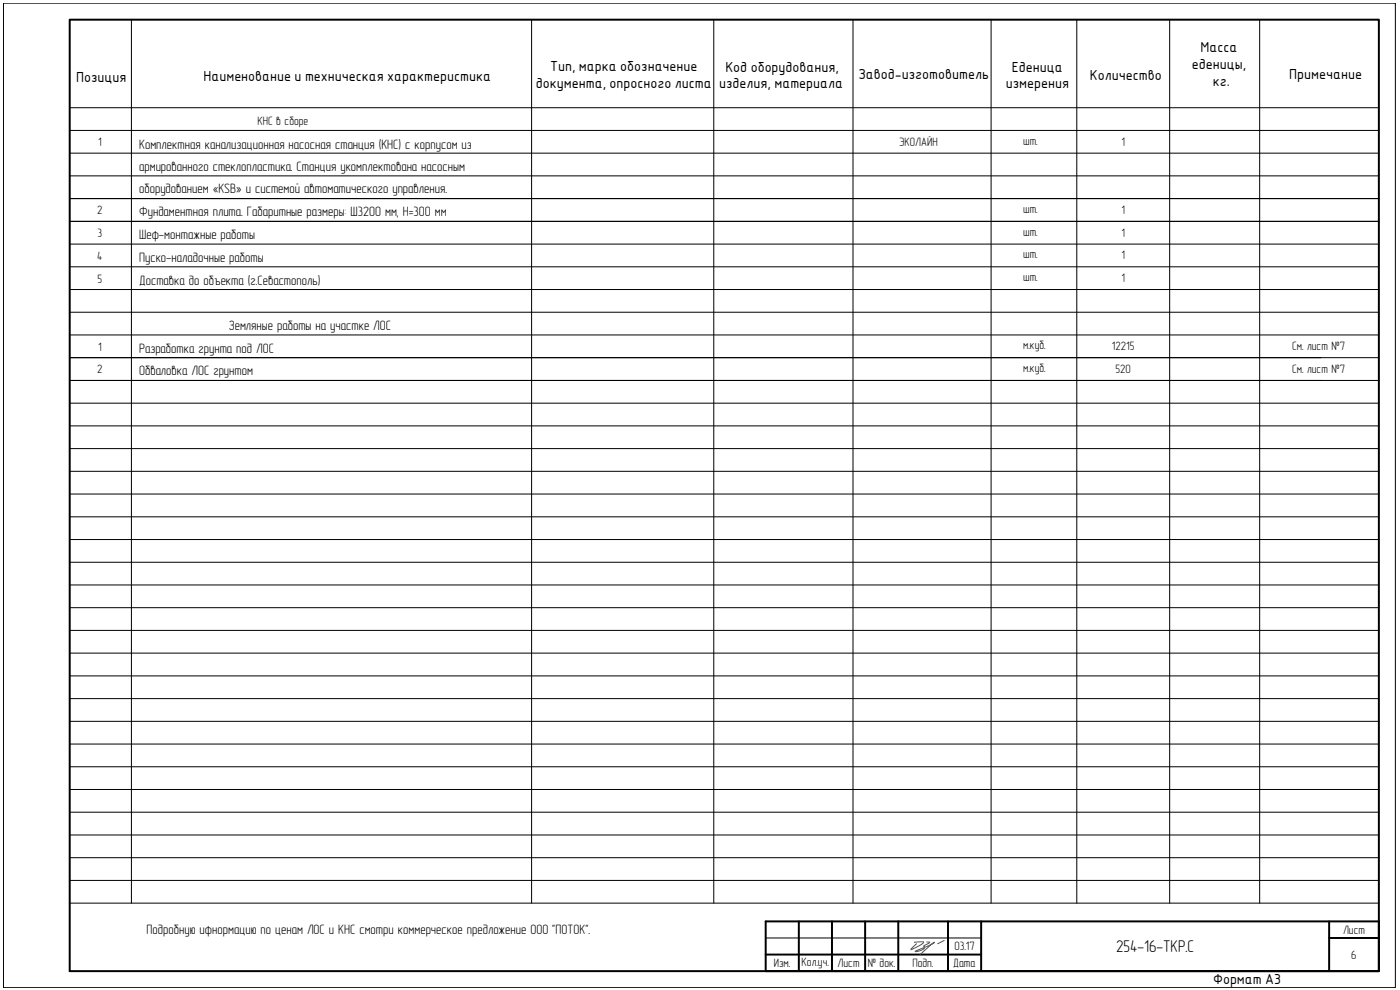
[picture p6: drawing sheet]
<svg xmlns="http://www.w3.org/2000/svg" width="420mm" height="297mm" viewBox="0 0 420 297" stroke-linecap="round" stroke-linejoin="round" font-family="sans-serif">
<!-- layer: 0 -->
<path d="M20.9 5.9h392.9v285.5h-392.9zM229.8 276.5h184v14.9h-184zM239.7 276.5v14.9M249.7 276.5v14.9M259.6 276.5v14.9M269.6 276.5v14.9M284.5 276.5v14.9M294.5 276.5v14.9M398.9 276.5v14.9M229.8 286.4h64.7M398.9 281.4h14.9" fill="none" stroke="#000" stroke-width=".59"/>
<g fill="none" stroke="#000" stroke-width=".3">
<path d="M1 1h417.8v295.3h-417.8zM39.4 5.9v265.1M159.5 5.9v265.1M214.2 5.9v265.1M256 5.9v265.1M297.4 5.9v265.1M323.2 5.9v265.1M351 5.9v265.1M378 5.9v265.1M20.9 39.1h392.9M20.9 32.3h392.9M20.9 59.6h392.9"/>
<path d="M20.9 46h392.9M20.9 52.8h392.9M20.9 66.4h392.9M20.9 73.2h392.9M20.9 80.1h392.9M20.9 86.9h392.9M20.9 93.7h392.9M20.9 100.5h392.9M20.9 107.3h392.9M396.4 114.2h-375.5h392.9M20.9 121h392.9M20.9 127.8h392.9"/>
<path d="M20.9 134.6h392.9M20.9 141.4h392.9M20.9 148.2h392.9M20.9 155.1h392.9M20.9 161.9h392.9M20.9 168.7h392.9M20.9 175.5h392.9M20.9 182.3h392.9M20.9 189.1h392.9M20.9 196h392.9M20.9 202.8h392.9M20.9 209.6h392.9"/>
<path d="M20.9 216.4h392.9M20.9 223.2h392.9M20.9 230.1h392.9M20.9 236.9h392.9M20.9 243.7h392.9M20.9 250.5h392.9M20.9 257.3h392.9M20.9 264.2h392.9M20.9 271h392.9M229.8 281.4h64.7"/>
</g>
<path d="M274.4 282.7l2.8-.1-.2 .4-.9 .6-2.7 1.3 1.7-1.7M278.1 282.6h.8l.1 .2-1.8 1 .2 .3a.85 .85 0 0 1-.9 1l-1.9 .4 4.9-2.1 .9-.7-4.3 3.7M283.4 282.2l-2 1" fill="none" stroke="#00f" stroke-width=".3"/>
<text font-size="5.1" x="334.9" y="285.6">254-16-ТКР.С</text>
<g font-size="4.2">
<text x="360.3" y="15.7">Масса</text>
<text x="165.1" y="21.3">Тип, марка обозначение</text>
<text x="217.7" y="21.5">Код оборудования,</text>
<text x="257.6" y="23.8">Завод-изготовитель</text>
<text x="303.7" y="21.6">Еденица</text>
<text x="327.1" y="23.9">Количество</text>
<text x="357.7" y="20.7">еденицы,</text>
<text x="386.9" y="23.6">Примечание</text>
<text x="22.9" y="24.5">Позиция</text>
<text x="61.1" y="24.4">Наименование и техническая характеристика</text>
<text x="160.8" y="26.3">документа, опросного листа</text>
<text x="215.8" y="26.5">изделия, материала</text>
<text x="301.8" y="26.5">измерения</text>
<text x="364" y="25.7">кг.</text>
<text x="364.1" y="295.4">Формат А3</text>
</g>
<g font-size="4.1">
<text x="41.7" y="44.6">Комплектная канализационная насосная станция (КНС) c корпусом из</text>
<text x="41.7" y="51.3">армированного стеклопластика. Станция укомплектована насосным</text>
<text x="41.7" y="57.9">оборудованием «KSB» и системой автоматического управления.</text>
<text x="41.7" y="64.9">Фундаментная плита. Габаритные размеры: Ш3200 мм, Н=300 мм</text>
<text x="41.7" y="71.7">Шеф-монтажные работы</text>
<text x="41.7" y="78.5">Пуско-наладочные работы</text>
<text x="41.7" y="85.6">Доставка до объекта (г.Севастополь)</text>
<text x="68.7" y="99">Земляные работы на участке ЛОС</text>
<text x="41.7" y="105.8">Разработка грунта под ЛОС</text>
<text x="41.7" y="112.6">Обваловка ЛОС грунтом</text>
<text x="44" y="280.3">Подробную ифнормацию по ценам ЛОС и КНС смотри коммерческое предложение ООО &quot;ПОТОК&quot;.</text>
</g>
<g font-size="3.6">
<text x="77.2" y="37.4">КНС в сборе</text>
<text x="29.5" y="43.9">1</text>
<text x="269.9" y="43.7">ЭКОЛАЙН</text>
<text x="307.1" y="43.4">шт.</text>
<text x="336.6" y="43.7">1</text>
<text x="29.2" y="64.3">2</text>
<text x="307.1" y="63.9">шт.</text>
<text x="336.6" y="64.2">1</text>
<text x="29.3" y="71.1">3</text>
<text x="307.1" y="70.7">шт.</text>
<text x="336.6" y="71">1</text>
<text x="29.2" y="78">4</text>
<text x="307.1" y="77.5">шт.</text>
<text x="336.6" y="77.8">1</text>
<text x="29.3" y="84.8">5</text>
<text x="307.1" y="84.3">шт.</text>
<text x="336.6" y="84.6">1</text>
<text x="29.5" y="105.2">1</text>
<text x="307.1" y="104.8">м.куб.</text>
<text x="333.7" y="105.1">12215</text>
<text x="387.8" y="105.1">См. лист №7</text>
<text x="29.2" y="112">2</text>
<text x="307.1" y="111.6">м.куб.</text>
<text x="334.8" y="111.9">520</text>
<text x="387.8" y="111.9">См. лист №7</text>
<text x="403.1" y="280.2">Лист</text>
<text x="286.4" y="285.2">03.17</text>
<text x="405.5" y="287.6">6</text>
<text x="232.2" y="290.1">Изм.</text>
<text x="240.6" y="289.8">Кол.уч.</text>
<text x="251.4" y="290.1">Лист</text>
<text x="260.4" y="290.1">№ док.</text>
<text x="273.8" y="290.1">Подп.</text>
<text x="286.1" y="290">Дата</text>
</g>
</svg>
